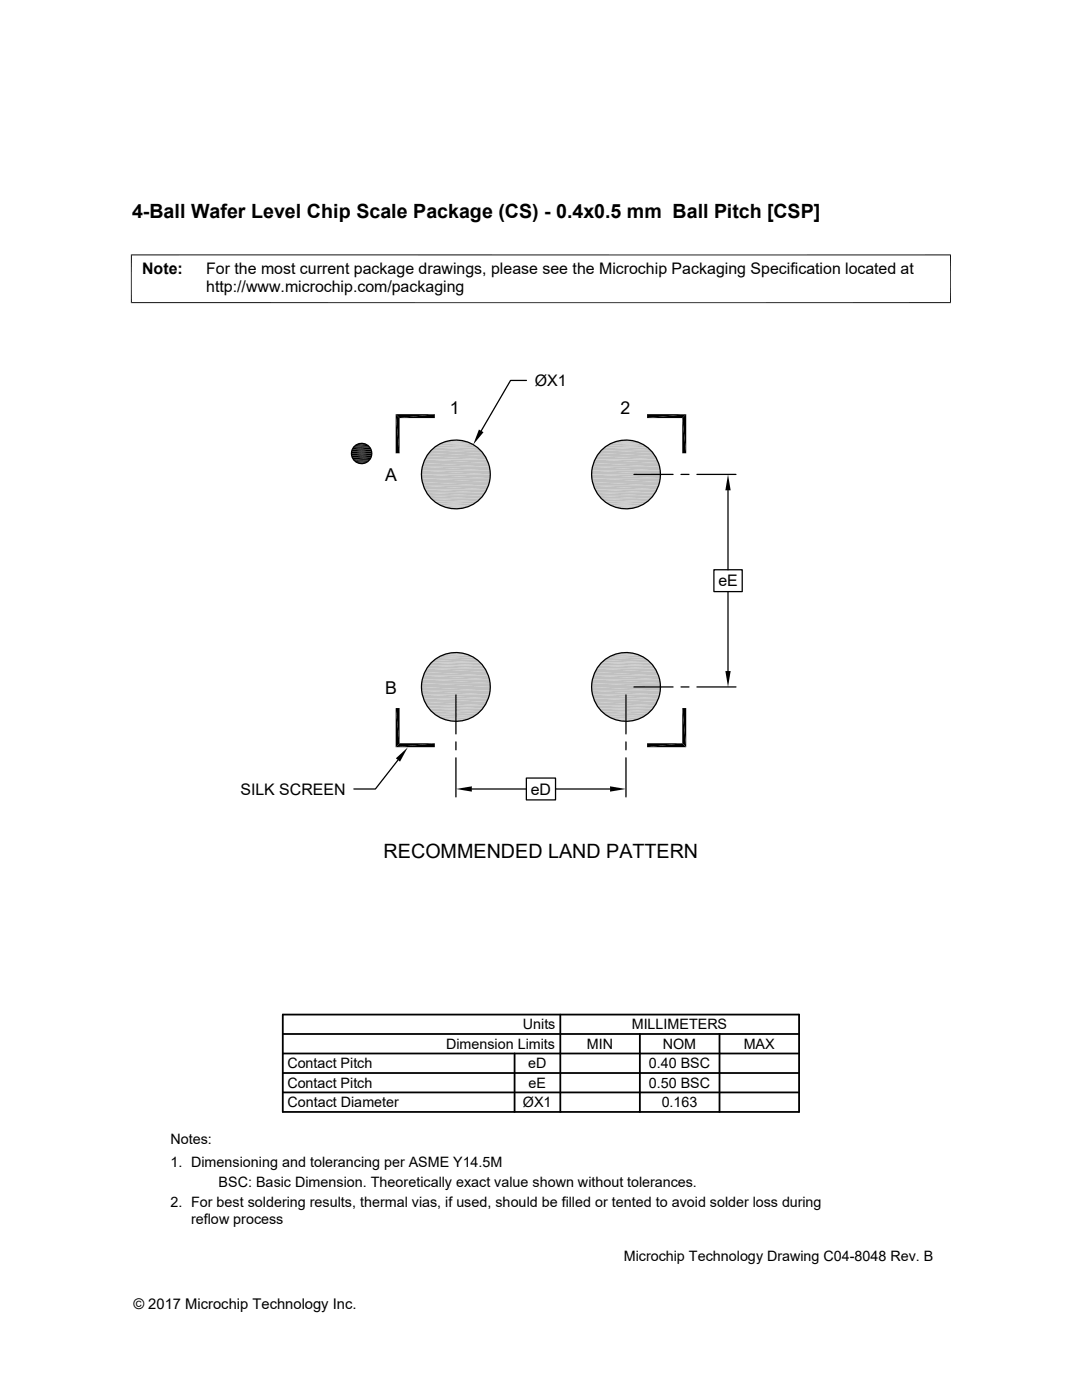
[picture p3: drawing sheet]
<svg xmlns="http://www.w3.org/2000/svg" width="216mm" height="279mm" viewBox="0 0 216 279" stroke-linecap="round" stroke-linejoin="round" font-family="sans-serif">
<g fill="#c0c0c0">
<path d="M90.2 87.9h1.5z"/>
<path d="M124.1 87.9h1.6z"/>
</g>
<path d="M89.4 87.9h3.1M123.4 87.9h3" fill="none" stroke="#c0c0c0" stroke-width=".2"/>
<path d="M88.7 88.1h4.5M122.6 88.1h4.6" fill="none" stroke="#c0c0c0" stroke-width=".21"/>
<path d="M88 88.3h5.9M121.9 88.3h6" fill="none" stroke="#c0c0c0" stroke-width=".3"/>
<path d="M87.3 88.7h7.3M121.3 88.7h7.3" fill="none" stroke="#c0c0c0" stroke-width=".36"/>
<path d="M86.7 89.1h8.5M120.6 89.1h8.6" fill="none" stroke="#c0c0c0" stroke-width=".44"/>
<g fill="#c0c0c0">
<path d="M120.1 89.8l.5-.5 9.2 .5z"/>
<path d="M120.6 89.3h8.6l.6 .5z"/>
<path d="M86.1 89.8l.6-.5 9.1 .5z"/>
<path d="M86.7 89.3h8.5l.6 .5z"/>
<path d="M120.1 89.8l10.2 .6h-10.8z"/>
<path d="M120.1 89.8h9.7l.5 .6z"/>
<path d="M86.1 89.8l10.2 .6h-10.7z"/>
<path d="M86.1 89.8h9.7l.5 .6z"/>
<path d="M119.5 90.4l11.2 .6h-11.6z"/>
<path d="M119.5 90.4h10.8l.4 .6z"/>
<path d="M85.6 90.4l11.2 .6h-11.7z"/>
<path d="M85.6 90.4h10.7l.5 .6z"/>
<path d="M119.1 91l12 .7h-12.4z"/>
<path d="M119.1 91h11.6l.4 .7z"/>
<path d="M85.1 91l12.1 .7h-12.4z"/>
<path d="M85.1 91h11.7l.4 .7z"/>
<path d="M118.7 91.7l12.7 .7h-13z"/>
<path d="M118.7 91.7h12.4l.3 .7z"/>
<path d="M84.8 91.7l12.7 .7h-13z"/>
<path d="M84.8 91.7h12.4l.3 .7z"/>
<path d="M118.4 92.4l13.2 .8h-13.4z"/>
<path d="M118.4 92.4h13l.2 .8z"/>
<path d="M84.5 92.4l13.2 .8h-13.4z"/>
<path d="M84.5 92.4h13l.2 .8z"/>
<path d="M118.2 93.2l13.5 .7h-13.6z"/>
<path d="M118.2 93.2h13.4l.1 .7z"/>
<path d="M84.3 93.2l13.5 .7h-13.7z"/>
<path d="M84.3 93.2h13.4l.1 .7z"/>
<path d="M118.1 93.9l13.7 .8h-13.8z"/>
<path d="M118.1 93.9h13.6l.1 .8z"/>
<path d="M84.1 93.9l13.7 .8h-13.7z"/>
<path d="M84.1 93.9h13.7v.8z"/>
<path d="M118 94.7l13.7 .7h-13.6z"/>
<path d="M118 94.7h13.8l-.1 .7z"/>
<path d="M84.1 94.7l13.7 .7h-13.7z"/>
<path d="M84.1 94.7h13.7v.7z"/>
<path d="M118.1 95.4l13.5 .8h-13.4z"/>
<path d="M118.1 95.4h13.6l-.1 .8z"/>
<path d="M84.1 95.4l13.6 .8h-13.4z"/>
<path d="M84.1 95.4h13.7l-.1 .8z"/>
<path d="M118.2 96.2l13.2 .7h-13z"/>
<path d="M118.2 96.2h13.4l-.2 .7z"/>
<path d="M84.3 96.2l13.2 .7h-13z"/>
<path d="M84.3 96.2h13.4l-.2 .7z"/>
<path d="M118.4 96.9l12.7 .8h-12.4z"/>
<path d="M118.4 96.9h13l-.3 .8z"/>
<path d="M84.5 96.9l12.7 .8h-12.4z"/>
<path d="M84.5 96.9h13l-.3 .8z"/>
<path d="M118.7 97.7l12 .6h-11.6z"/>
<path d="M118.7 97.7h12.4l-.4 .6z"/>
<path d="M84.8 97.7l12 .6h-11.7z"/>
<path d="M84.8 97.7h12.4l-.4 .6z"/>
<path d="M119.1 98.3l11.2 .7h-10.8z"/>
<path d="M119.1 98.3h11.6l-.4 .7z"/>
<path d="M85.1 98.3l11.2 .7h-10.7z"/>
<path d="M85.1 98.3h11.7l-.5 .7z"/>
<path d="M119.5 99l10.3 .5h-9.7z"/>
<path d="M119.5 99h10.8l-.5 .5z"/>
<path d="M85.6 99l10.2 .5h-9.7z"/>
<path d="M85.6 99h10.7l-.5 .5z"/>
<path d="M120.1 99.5l9.1 .6h-8.6z"/>
<path d="M120.1 99.5h9.7l-.6 .6z"/>
<path d="M86.1 99.5l9.2 .6h-8.6z"/>
<path d="M86.1 99.5h9.7l-.5 .6z"/>
</g>
<path d="M86.7 100.3h8.5M120.6 100.3h8.6" fill="none" stroke="#c0c0c0" stroke-width=".44"/>
<path d="M87.3 100.7h7.3M121.3 100.7h7.3" fill="none" stroke="#c0c0c0" stroke-width=".38"/>
<path d="M88 101h5.9M121.9 101h6" fill="none" stroke="#c0c0c0" stroke-width=".28"/>
<path d="M88.7 101.3h4.5M122.6 101.3h4.6" fill="none" stroke="#c0c0c0" stroke-width=".23"/>
<g fill="#c0c0c0">
<path d="M90.2 101.5h1.5z"/>
<path d="M124.1 101.5h1.6z"/>
</g>
<path d="M89.4 101.5h3.1M123.4 101.5h3" fill="none" stroke="#c0c0c0" stroke-width=".2"/>
<g fill="#c0c0c0">
<path d="M90.2 130.3h1.5z"/>
<path d="M124.1 130.3h1.6z"/>
</g>
<path d="M89.4 130.3h3.1M123.4 130.3h3" fill="none" stroke="#c0c0c0" stroke-width=".2"/>
<path d="M88.7 130.5h4.5M122.6 130.5h4.6" fill="none" stroke="#c0c0c0" stroke-width=".23"/>
<path d="M88 130.8h5.9M121.9 130.8h6" fill="none" stroke="#c0c0c0" stroke-width=".28"/>
<path d="M87.3 131.1h7.3M121.3 131.1h7.3" fill="none" stroke="#c0c0c0" stroke-width=".38"/>
<path d="M86.7 131.5h8.5M120.6 131.5h8.6" fill="none" stroke="#c0c0c0" stroke-width=".44"/>
<g fill="#c0c0c0">
<path d="M120.1 132.2l.5-.5 9.2 .5z"/>
<path d="M120.6 131.7h8.6l.6 .5z"/>
<path d="M86.1 132.2l.6-.5 9.1 .5z"/>
<path d="M86.7 131.7h8.5l.6 .5z"/>
<path d="M120.1 132.2l10.2 .6h-10.8z"/>
<path d="M120.1 132.2h9.7l.5 .6z"/>
<path d="M86.1 132.2l10.2 .6h-10.7z"/>
<path d="M86.1 132.2h9.7l.5 .6z"/>
<path d="M119.5 132.8l11.2 .6h-11.6z"/>
<path d="M119.5 132.8h10.8l.4 .6z"/>
<path d="M85.6 132.8l11.2 .6h-11.7z"/>
<path d="M85.6 132.8h10.7l.5 .6z"/>
<path d="M119.1 133.4l12 .7h-12.4z"/>
<path d="M119.1 133.4h11.6l.4 .7z"/>
<path d="M85.1 133.4l12.1 .7h-12.4z"/>
<path d="M85.1 133.4h11.7l.4 .7z"/>
<path d="M118.7 134.1l12.7 .7h-13z"/>
<path d="M118.7 134.1h12.4l.3 .7z"/>
<path d="M84.8 134.1l12.7 .7h-13z"/>
<path d="M84.8 134.1h12.4l.3 .7z"/>
<path d="M118.4 134.8l13.2 .8h-13.4z"/>
<path d="M118.4 134.8h13l.2 .8z"/>
<path d="M84.5 134.8l13.2 .8h-13.4z"/>
<path d="M84.5 134.8h13l.2 .8z"/>
<path d="M118.2 135.6l13.5 .7h-13.6z"/>
<path d="M118.2 135.6h13.4l.1 .7z"/>
<path d="M84.3 135.6l13.5 .7h-13.7z"/>
<path d="M84.3 135.6h13.4l.1 .7z"/>
<path d="M118.1 136.3l13.7 .8h-13.8z"/>
<path d="M118.1 136.3h13.6l.1 .8z"/>
<path d="M84.1 136.3l13.7 .8h-13.7z"/>
<path d="M84.1 136.3h13.7v.8z"/>
<path d="M118 137.1l13.7 .8h-13.6z"/>
<path d="M118 137.1h13.8l-.1 .8z"/>
<path d="M84.1 137.1l13.7 .8h-13.7z"/>
<path d="M84.1 137.1h13.7v.8z"/>
<path d="M118.1 137.9l13.5 .7h-13.4z"/>
<path d="M118.1 137.9h13.6l-.1 .7z"/>
<path d="M84.1 137.9l13.6 .7h-13.4z"/>
<path d="M84.1 137.9h13.7l-.1 .7z"/>
<path d="M118.2 138.6l13.2 .8h-13z"/>
<path d="M118.2 138.6h13.4l-.2 .8z"/>
<path d="M84.3 138.6l13.2 .8h-13z"/>
<path d="M84.3 138.6h13.4l-.2 .8z"/>
<path d="M118.4 139.4l12.7 .7h-12.4z"/>
<path d="M118.4 139.4h13l-.3 .7z"/>
<path d="M84.5 139.4l12.7 .7h-12.4z"/>
<path d="M84.5 139.4h13l-.3 .7z"/>
<path d="M118.7 140.1l12 .7h-11.6z"/>
<path d="M118.7 140.1h12.4l-.4 .7z"/>
<path d="M84.8 140.1l12 .7h-11.7z"/>
<path d="M84.8 140.1h12.4l-.4 .7z"/>
<path d="M119.1 140.8l11.2 .6h-10.8z"/>
<path d="M119.1 140.8h11.6l-.4 .6z"/>
<path d="M85.1 140.8l11.2 .6h-10.7z"/>
<path d="M85.1 140.8h11.7l-.5 .6z"/>
<path d="M119.5 141.4l10.3 .5h-9.7z"/>
<path d="M119.5 141.4h10.8l-.5 .5z"/>
<path d="M85.6 141.4l10.2 .5h-9.7z"/>
<path d="M85.6 141.4h10.7l-.5 .5z"/>
<path d="M120.1 141.9l9.1 .6h-8.6z"/>
<path d="M120.1 141.9h9.7l-.6 .6z"/>
<path d="M86.1 141.9l9.2 .6h-8.6z"/>
<path d="M86.1 141.9h9.7l-.5 .6z"/>
</g>
<path d="M86.7 142.7h8.5M120.6 142.7h8.6" fill="none" stroke="#c0c0c0" stroke-width=".44"/>
<path d="M87.3 143.1h7.3M121.3 143.1h7.3" fill="none" stroke="#c0c0c0" stroke-width=".36"/>
<path d="M88 143.4h5.9M121.9 143.4h6" fill="none" stroke="#c0c0c0" stroke-width=".3"/>
<path d="M88.7 143.7h4.5M122.6 143.7h4.6" fill="none" stroke="#c0c0c0" stroke-width=".21"/>
<g fill="#c0c0c0">
<path d="M90.2 143.9h1.5z"/>
<path d="M124.1 143.9h1.6z"/>
</g>
<path d="M89.4 143.8h3.1M123.4 143.8h3" fill="none" stroke="#c0c0c0" stroke-width=".2"/>
<g fill="none" stroke="#000" stroke-width=".25">
<path d="M105.1 75.9h-3.2l-5.9 10.1M70.7 88.9h2.9M126.5 94.7h7.8M135.9 94.7h1.6M139.1 94.7h7.8M145.3 97.9v15.8M142.5 113.7h5.6v4.4h-5.6zM145.3 118.1v15.8M91 138.7v7.8M124.9 138.7v7.8M126.5 137.1h7.8M135.9 137.1h1.6"/>
<path d="M139.1 137.1h7.8M79.4 151.7l-4.5 5.8h-4.3M91 148.1v1.5M91 151.2v7.8M94.1 157.5h10.9M105 155.3h5.8v4.3h-5.8zM110.8 157.5h10.9M124.9 148.1v1.5M124.9 151.2v7.8"/>
<circle cx="72.2" cy="90.5" r="2.03"/>
<circle cx="91" cy="94.7" r="6.9"/>
<circle cx="124.9" cy="94.7" r="6.9"/>
<circle cx="91" cy="137.1" r="6.9"/>
<circle cx="124.9" cy="137.1" r="6.9"/>
</g>
<path d="M26.1 50.9h163.7M26.2 50.8v9.7M189.7 50.8v9.7M26.1 60.4h163.7M71 92.3h2.3M71 88.7h2.3" fill="none" stroke="#000" stroke-width=".2"/>
<g fill="#000">
<path d="M71 92.2l1.9 .2h-1.5zM71.4 88.6h1.5l.4 .2zM71.4 92.4l1.2 .1zM71.4 92.4h1.5l-.3 .1zM71.4 88.6l.4-.1 1.1 .1zM71.8 88.5l1.1 .1zM71.8 92.5h.8zM71.8 88.5h.8zM79 82.7l.7 7.8h-.7zM79 82.7h7.8l-7.1 .7zM79 82.7l.7 .7v7.1zM79.7 83.4l7.1-.7v.7z"/>
<path d="M95.6 85.7l.9 .6-2.1 2.4zM129.1 82.7h7.8l-7.8 .7zM129.1 83.4l7.8-.7-.8 .7zM136.1 83.4l.8 7.1h-.8zM136.1 83.4l.8-.7v7.8zM145.3 94.7l.5 3.2h-1.1zM144.7 133.9h1.1l-.5 3.2zM79 141.3l.7 7-.7 .8zM79 151.3l2.4-2.1-1.6 2.8zM79 141.3h.7v7zM79 149.1l7.8-.8v.8zM79.7 148.3h7.1l-7.8 .8z"/>
<path d="M91 157.5l3.1-.6v1.1zM121.7 156.9l3.2 .6-3.2 .5zM136.1 141.3l.8 7.8-.8-.8zM129.1 148.3h7l-7 .8zM136.1 141.3h.8v7.8zM129.1 149.1l7-.8 .8 .8z"/>
</g>
<path d="M70.5 89.2h3.4" fill="none" stroke="#000" stroke-width=".3"/>
<path d="M70.3 91.5h3.7M70.3 89.5h3.7M56.4 206.4h103M56.4 202.5h103v19.4h-103zM56.4 210.2h103M56.4 218h103M56.4 214.1h103M102.7 210.2v11.7M111.8 202.5v19.4M127.7 206.4v15.5M143.6 206.4v15.5" fill="none" stroke="#000" stroke-width=".36"/>
<path d="M70.1 90.7h4.1M70.2 91.1h3.9M70.2 89.9h3.9" fill="none" stroke="#000" stroke-width=".38"/>
<path d="M70.1 90.3h4.1" fill="none" stroke="#000" stroke-width=".4"/>
<path d="M70.5 91.8h3.4" fill="none" stroke="#000" stroke-width=".32"/>
<path d="M70.7 92.1h2.9" fill="none" stroke="#000" stroke-width=".23"/>
<g font-size="3.9">
<text x="26.4" y="43.5">4-Ball Wafer Level Chip Scale Package (CS) - 0.4x0.5 mm Ball Pitch [CSP]</text>
<text x="76.5" y="171.1">RECOMMENDED LAND PATTERN</text>
</g>
<g font-size="3.5">
<text x="89.8" y="82.7">1</text>
<text x="123.8" y="82.7">2</text>
<text x="76.9" y="96">A</text>
<text x="76.9" y="138.5">B</text>
</g>
<g font-size="3.2">
<text x="28.4" y="54.6">Note:</text>
<text x="41.1" y="54.6">For the most current package drawings, please see the Microchip Packaging Specification located at</text>
<text x="41.1" y="58.3">http://www.microchip.com/packaging</text>
<text x="106.7" y="77">ØX1</text>
<text x="143.3" y="117">eE</text>
<text x="48" y="158.6">SILK SCREEN</text>
<text x="105.9" y="158.6">eD</text>
</g>
<g font-size="2.9">
<text x="89" y="209.3">Dimension Limits</text>
<text x="104.3" y="205.4">Units</text>
<text x="117.1" y="209.3">MIN</text>
<text x="126" y="205.4">MILLIMETERS</text>
<text x="132.3" y="209.3">NOM</text>
<text x="148.4" y="209.3">MAX</text>
<text x="57.3" y="213.2">Contact Pitch</text>
<text x="105.4" y="213.2">eD</text>
<text x="129.5" y="213.2">0.40 BSC</text>
<text x="57.3" y="221">Contact Diameter</text>
<text x="57.3" y="217.1">Contact Pitch</text>
<text x="104.4" y="221">ØX1</text>
<text x="105.5" y="217.1">eE</text>
<text x="129.5" y="217.1">0.50 BSC</text>
<text x="132" y="221">0.163</text>
<text x="34" y="232.9">1. Dimensioning and tolerancing per ASME Y14.5M</text>
<text x="34" y="228.3">Notes:</text>
<text x="43.6" y="236.9">BSC: Basic Dimension. Theoretically exact value shown without tolerances.</text>
<text x="34" y="241">2. For best soldering results, thermal vias, if used, should be filled or tented to avoid solder loss during</text>
<text x="38.1" y="244.3">reflow process</text>
<text x="124.5" y="251.7">Microchip Technology Drawing C04-8048 Rev. B</text>
<text x="26.6" y="261.3">© 2017 Microchip Technology Inc.</text>
</g>
</svg>
